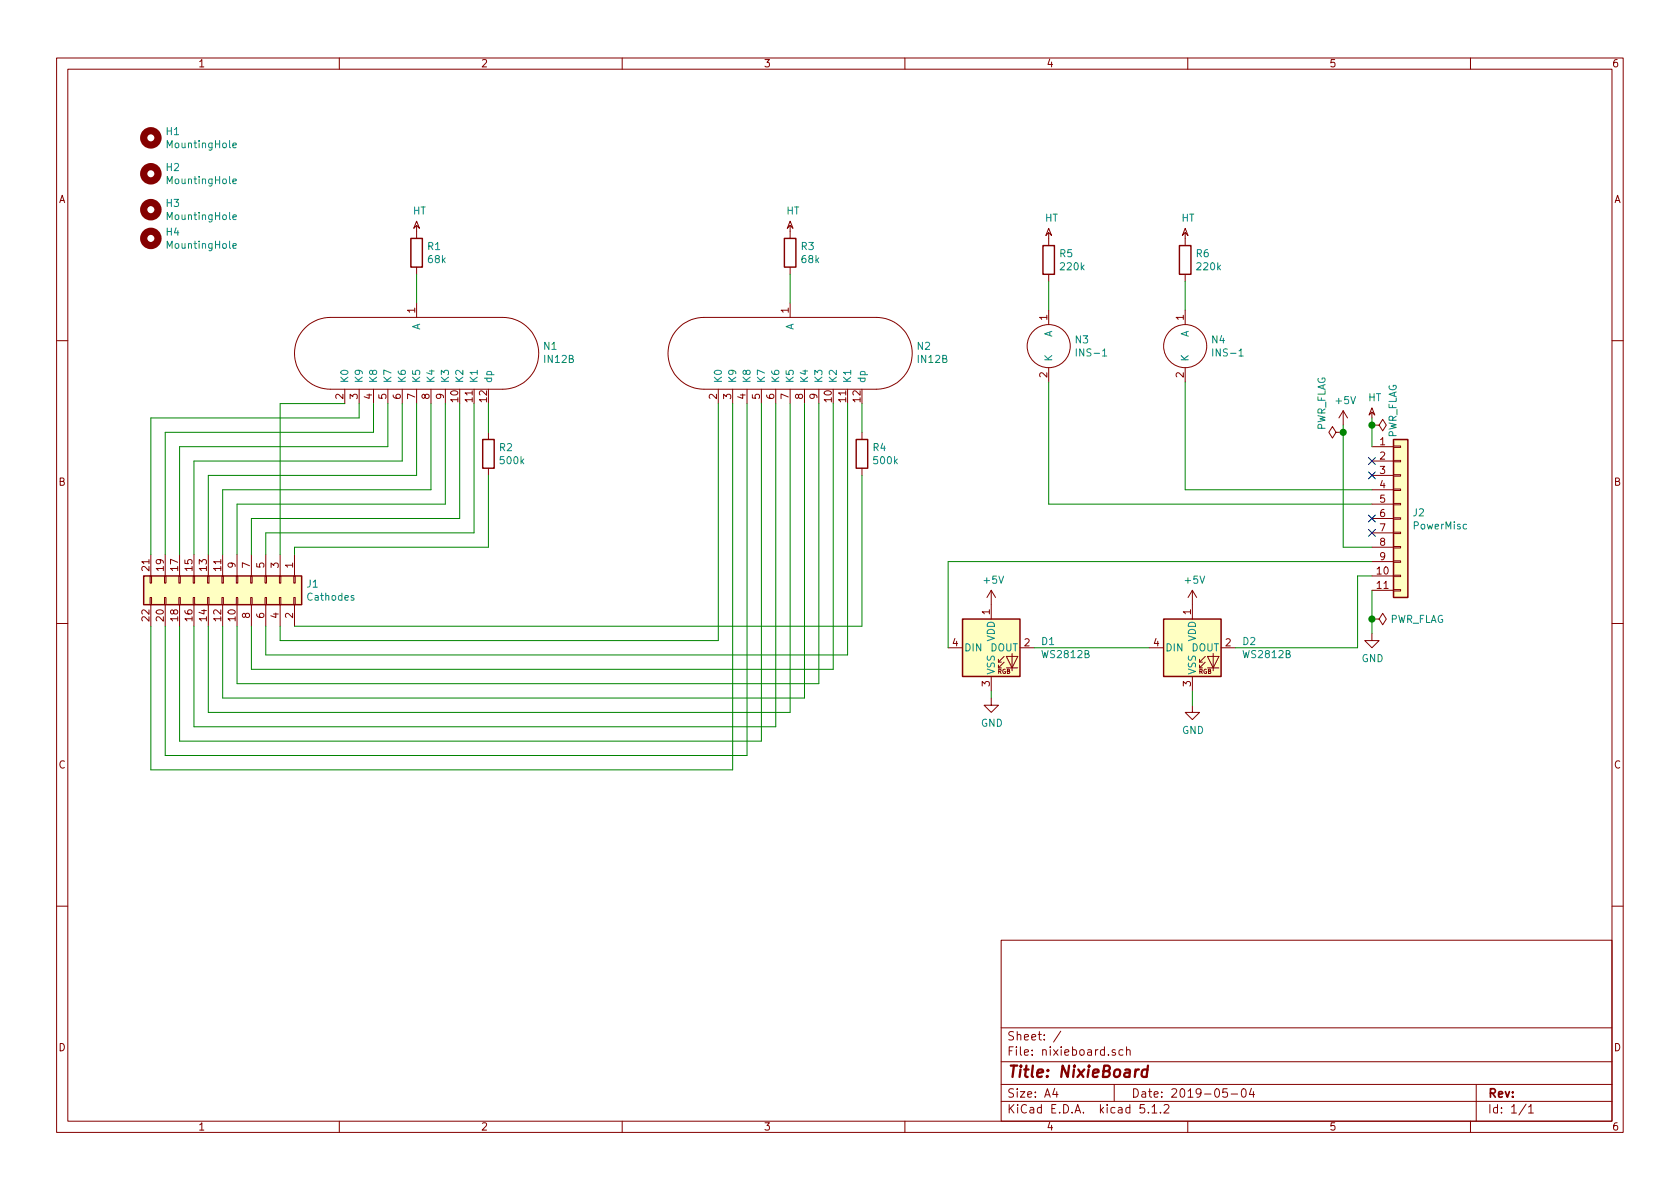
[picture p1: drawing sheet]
EESchema Schematic File Version 4
LIBS:nixieboard-cache
EELAYER 29 0
EELAYER END
$Descr A4 11693 8268
encoding utf-8
Sheet 1 1
Title "NixieBoard"
Date "2019-05-04"
Rev ""
Comp ""
Comment1 ""
Comment2 ""
Comment3 ""
Comment4 ""
$EndDescr
$Comp
L nixie:IN-12B N1
U 1 1
P 2900 2450
F 0 "N1" V 2946 1572 50  0000 R CNN
F 1 "IN12B" V 2855 1572 50  0000 R CNN
F 2 "nixie:in12b_pinsocket" H 3000 2350 50  0001 C CNN
F 3 "" H 3000 2350 50  0001 C CNN
	1    2900 2450
	0    -1   -1   0   
$EndComp
$Comp
L nixie:IN-12B N2
U 1 1
P 5500 2450
F 0 "N2" V 5546 1572 50  0000 R CNN
F 1 "IN12B" V 5455 1572 50  0000 R CNN
F 2 "nixie:in12b_pinsocket" H 5600 2350 50  0001 C CNN
F 3 "" H 5600 2350 50  0001 C CNN
	1    5500 2450
	0    -1   -1   0   
$EndComp
$Comp
L Device:R R1
U 1 1
P 2900 1750
F 0 "R1" H 2970 1796 50  0000 L CNN
F 1 "68k" H 2970 1705 50  0000 L CNN
F 2 "Resistor_SMD:R_0805_2012Metric_Pad1.15x1.40mm_HandSolder" V 2830 1750 50  0001 C CNN
F 3 "~" H 2900 1750 50  0001 C CNN
	1    2900 1750
	1    0    0    -1  
$EndComp
$Comp
L Device:R R3
U 1 1
P 5500 1750
F 0 "R3" H 5570 1796 50  0000 L CNN
F 1 "68k" H 5570 1705 50  0000 L CNN
F 2 "Resistor_SMD:R_0805_2012Metric_Pad1.15x1.40mm_HandSolder" V 5430 1750 50  0001 C CNN
F 3 "~" H 5500 1750 50  0001 C CNN
	1    5500 1750
	1    0    0    -1  
$EndComp
$Comp
L LED:WS2812B D2
U 1 1
P 8300 4500
F 0 "D2" H 8644 4546 50  0000 L CNN
F 1 "WS2812B" H 8644 4455 50  0000 L CNN
F 2 "LED_SMD:LED_WS2812B_PLCC4_5.0x5.0mm_P3.2mm" H 8350 4200 50  0001 L TNN
F 3 "https://cdn-shop.adafruit.com/datasheets/WS2812B.pdf" H 8400 4125 50  0001 L TNN
	1    8300 4500
	1    0    0    -1  
$EndComp
$Comp
L LED:WS2812B D1
U 1 1
P 6900 4500
F 0 "D1" H 7244 4546 50  0000 L CNN
F 1 "WS2812B" H 7244 4455 50  0000 L CNN
F 2 "LED_SMD:LED_WS2812B_PLCC4_5.0x5.0mm_P3.2mm" H 6950 4200 50  0001 L TNN
F 3 "https://cdn-shop.adafruit.com/datasheets/WS2812B.pdf" H 7000 4125 50  0001 L TNN
	1    6900 4500
	1    0    0    -1  
$EndComp
$Comp
L power:HT #PWR0101
U 1 1
P 2900 1600
F 0 "#PWR0101" H 2900 1720 50  0001 C CNN
F 1 "HT" H 2920 1743 50  0000 C CNN
F 2 "" H 2900 1600 50  0001 C CNN
F 3 "" H 2900 1600 50  0001 C CNN
	1    2900 1600
	1    0    0    -1  
$EndComp
$Comp
L power:HT #PWR0102
U 1 1
P 5500 1600
F 0 "#PWR0102" H 5500 1720 50  0001 C CNN
F 1 "HT" H 5520 1743 50  0000 C CNN
F 2 "" H 5500 1600 50  0001 C CNN
F 3 "" H 5500 1600 50  0001 C CNN
	1    5500 1600
	1    0    0    -1  
$EndComp
Wire Wire Line
	2900 1900 2900 2100
Wire Wire Line
	5500 1900 5500 2100
Wire Wire Line
	7200 4500 8000 4500
$Comp
L power:GND #PWR0103
U 1 1
P 8300 4900
F 0 "#PWR0103" H 8300 4650 50  0001 C CNN
F 1 "GND" H 8305 4727 50  0000 C CNN
F 2 "" H 8300 4900 50  0001 C CNN
F 3 "" H 8300 4900 50  0001 C CNN
	1    8300 4900
	1    0    0    -1  
$EndComp
$Comp
L power:GND #PWR0104
U 1 1
P 6900 4850
F 0 "#PWR0104" H 6900 4600 50  0001 C CNN
F 1 "GND" H 6905 4677 50  0000 C CNN
F 2 "" H 6900 4850 50  0001 C CNN
F 3 "" H 6900 4850 50  0001 C CNN
	1    6900 4850
	1    0    0    -1  
$EndComp
$Comp
L power:+5V #PWR0105
U 1 1
P 6900 4200
F 0 "#PWR0105" H 6900 4050 50  0001 C CNN
F 1 "+5V" H 6915 4373 50  0000 C CNN
F 2 "" H 6900 4200 50  0001 C CNN
F 3 "" H 6900 4200 50  0001 C CNN
	1    6900 4200
	1    0    0    -1  
$EndComp
$Comp
L power:+5V #PWR0106
U 1 1
P 8300 4200
F 0 "#PWR0106" H 8300 4050 50  0001 C CNN
F 1 "+5V" H 8315 4373 50  0000 C CNN
F 2 "" H 8300 4200 50  0001 C CNN
F 3 "" H 8300 4200 50  0001 C CNN
	1    8300 4200
	1    0    0    -1  
$EndComp
$Comp
L Device:R R5
U 1 1
P 7300 1800
F 0 "R5" H 7370 1846 50  0000 L CNN
F 1 "220k" H 7370 1755 50  0000 L CNN
F 2 "Resistor_SMD:R_0805_2012Metric_Pad1.15x1.40mm_HandSolder" V 7230 1800 50  0001 C CNN
F 3 "~" H 7300 1800 50  0001 C CNN
	1    7300 1800
	1    0    0    -1  
$EndComp
$Comp
L Device:R R6
U 1 1
P 8250 1800
F 0 "R6" H 8320 1846 50  0000 L CNN
F 1 "220k" H 8320 1755 50  0000 L CNN
F 2 "Resistor_SMD:R_0805_2012Metric_Pad1.15x1.40mm_HandSolder" V 8180 1800 50  0001 C CNN
F 3 "~" H 8250 1800 50  0001 C CNN
	1    8250 1800
	1    0    0    -1  
$EndComp
$Comp
L Device:R R4
U 1 1
P 6000 3150
F 0 "R4" H 6070 3196 50  0000 L CNN
F 1 "500k" H 6070 3105 50  0000 L CNN
F 2 "Resistor_SMD:R_0805_2012Metric_Pad1.15x1.40mm_HandSolder" V 5930 3150 50  0001 C CNN
F 3 "~" H 6000 3150 50  0001 C CNN
	1    6000 3150
	1    0    0    -1  
$EndComp
$Comp
L Device:R R2
U 1 1
P 3400 3150
F 0 "R2" H 3470 3196 50  0000 L CNN
F 1 "500k" H 3470 3105 50  0000 L CNN
F 2 "Resistor_SMD:R_0805_2012Metric_Pad1.15x1.40mm_HandSolder" V 3330 3150 50  0001 C CNN
F 3 "~" H 3400 3150 50  0001 C CNN
	1    3400 3150
	1    0    0    -1  
$EndComp
$Comp
L power:HT #PWR0107
U 1 1
P 7300 1650
F 0 "#PWR0107" H 7300 1770 50  0001 C CNN
F 1 "HT" H 7320 1793 50  0000 C CNN
F 2 "" H 7300 1650 50  0001 C CNN
F 3 "" H 7300 1650 50  0001 C CNN
	1    7300 1650
	1    0    0    -1  
$EndComp
$Comp
L power:HT #PWR0108
U 1 1
P 8250 1650
F 0 "#PWR0108" H 8250 1770 50  0001 C CNN
F 1 "HT" H 8270 1793 50  0000 C CNN
F 2 "" H 8250 1650 50  0001 C CNN
F 3 "" H 8250 1650 50  0001 C CNN
	1    8250 1650
	1    0    0    -1  
$EndComp
Wire Wire Line
	7300 1950 7300 2150
Wire Wire Line
	8250 1950 8250 2150
Wire Wire Line
	6000 3000 6000 2800
Wire Wire Line
	3400 3000 3400 2800
Wire Wire Line
	2400 2800 1950 2800
Wire Wire Line
	2500 2800 2500 2900
Wire Wire Line
	2500 2900 1050 2900
Wire Wire Line
	1150 3000 2600 3000
Wire Wire Line
	2600 3000 2600 2800
Wire Wire Line
	2700 2800 2700 3100
Wire Wire Line
	2700 3100 1250 3100
Wire Wire Line
	1350 3200 2800 3200
Wire Wire Line
	2800 3200 2800 2800
Wire Wire Line
	2900 2800 2900 3300
Wire Wire Line
	2900 3300 1450 3300
Wire Wire Line
	1550 3400 3000 3400
Wire Wire Line
	3000 3400 3000 2800
Wire Wire Line
	3100 2800 3100 3500
Wire Wire Line
	3100 3500 1650 3500
Wire Wire Line
	1750 3600 3200 3600
Wire Wire Line
	3200 3600 3200 2800
Wire Wire Line
	3300 2800 3300 3700
Wire Wire Line
	3300 3700 1850 3700
$Comp
L power:HT #PWR0109
U 1 1
P 9550 2900
F 0 "#PWR0109" H 9550 3020 50  0001 C CNN
F 1 "HT" H 9570 3043 50  0000 C CNN
F 2 "" H 9550 2900 50  0001 C CNN
F 3 "" H 9550 2900 50  0001 C CNN
	1    9550 2900
	1    0    0    -1  
$EndComp
$Comp
L power:GND #PWR0110
U 1 1
P 9550 4400
F 0 "#PWR0110" H 9550 4150 50  0001 C CNN
F 1 "GND" H 9555 4227 50  0000 C CNN
F 2 "" H 9550 4400 50  0001 C CNN
F 3 "" H 9550 4400 50  0001 C CNN
	1    9550 4400
	1    0    0    -1  
$EndComp
Wire Wire Line
	9550 4100 9550 4300
Wire Wire Line
	8600 4500 9450 4500
Wire Wire Line
	9450 4500 9450 4000
Wire Wire Line
	9450 4000 9550 4000
Wire Wire Line
	9550 3900 6600 3900
Wire Wire Line
	6600 3900 6600 4500
$Comp
L power:+5V #PWR0111
U 1 1
P 9350 2950
F 0 "#PWR0111" H 9350 2800 50  0001 C CNN
F 1 "+5V" H 9365 3123 50  0000 C CNN
F 2 "" H 9350 2950 50  0001 C CNN
F 3 "" H 9350 2950 50  0001 C CNN
	1    9350 2950
	1    0    0    -1  
$EndComp
Wire Wire Line
	8250 3400 9550 3400
Wire Wire Line
	7300 3500 9550 3500
Wire Wire Line
	9550 3800 9350 3800
$Comp
L Connector_Generic:Conn_02x11_Odd_Even J1
U 1 1
P 1550 4050
F 0 "J1" V 1554 4630 50  0000 L CNN
F 1 "Cathodes" V 1645 4630 50  0000 L CNN
F 2 "Connector_PinHeader_2.54mm:PinHeader_2x11_P2.54mm_Vertical" H 1550 4050 50  0001 C CNN
F 3 "~" H 1550 4050 50  0001 C CNN
	1    1550 4050
	0    1    1    0   
$EndComp
Wire Wire Line
	1050 2900 1050 3850
Wire Wire Line
	1150 3000 1150 3850
Wire Wire Line
	1250 3100 1250 3850
Wire Wire Line
	1350 3200 1350 3850
Wire Wire Line
	1450 3300 1450 3850
Wire Wire Line
	1550 3400 1550 3850
Wire Wire Line
	1650 3500 1650 3850
Wire Wire Line
	1750 3600 1750 3850
Wire Wire Line
	1850 3700 1850 3850
Wire Wire Line
	1950 2800 1950 3850
Wire Wire Line
	2050 3850 2050 3800
Wire Wire Line
	2050 3800 3400 3800
Wire Wire Line
	3400 3300 3400 3800
Wire Wire Line
	2050 4350 6000 4350
Wire Wire Line
	6000 3300 6000 4350
Wire Wire Line
	5000 4450 1950 4450
Wire Wire Line
	1950 4450 1950 4350
Wire Wire Line
	5000 2800 5000 4450
Wire Wire Line
	1850 4550 5900 4550
Wire Wire Line
	5900 4550 5900 2800
Wire Wire Line
	1850 4350 1850 4550
Wire Wire Line
	5800 2800 5800 4650
Wire Wire Line
	5800 4650 1750 4650
Wire Wire Line
	1750 4350 1750 4650
Wire Wire Line
	5700 2800 5700 4750
Wire Wire Line
	5700 4750 1650 4750
Wire Wire Line
	1650 4350 1650 4750
Wire Wire Line
	5600 2800 5600 4850
Wire Wire Line
	5600 4850 1550 4850
Wire Wire Line
	1550 4350 1550 4850
Wire Wire Line
	5500 2800 5500 4950
Wire Wire Line
	5500 4950 1450 4950
Wire Wire Line
	1450 4350 1450 4950
Wire Wire Line
	5400 2800 5400 5050
Wire Wire Line
	5400 5050 1350 5050
Wire Wire Line
	1350 4350 1350 5050
Wire Wire Line
	5300 2800 5300 5150
Wire Wire Line
	5300 5150 1250 5150
Wire Wire Line
	1250 4350 1250 5150
Wire Wire Line
	5200 2800 5200 5250
Wire Wire Line
	5200 5250 1150 5250
Wire Wire Line
	1150 4350 1150 5250
Wire Wire Line
	5100 2800 5100 5350
Wire Wire Line
	5100 5350 1050 5350
Wire Wire Line
	1050 4350 1050 5350
$Comp
L Connector_Generic:Conn_01x11 J2
U 1 1
P 9750 3600
F 0 "J2" H 9830 3642 50  0000 L CNN
F 1 "PowerMisc" H 9830 3551 50  0000 L CNN
F 2 "Connector_PinHeader_2.54mm:PinHeader_1x11_P2.54mm_Vertical" H 9750 3600 50  0001 C CNN
F 3 "~" H 9750 3600 50  0001 C CNN
	1    9750 3600
	1    0    0    -1  
$EndComp
Wire Wire Line
	8300 4900 8300 4800
Wire Wire Line
	6900 4850 6900 4800
$Comp
L power:PWR_FLAG #FLG0101
U 1 1
P 9550 2950
F 0 "#FLG0101" H 9550 3025 50  0001 C CNN
F 1 "PWR_FLAG" H 9450 3100 50  0000 C CNN
F 2 "" H 9550 2950 50  0001 C CNN
F 3 "~" H 9550 2950 50  0001 C CNN
	1    9550 2950
	0    1    1    0   
$EndComp
$Comp
L power:PWR_FLAG #FLG0102
U 1 1
P 9350 3000
F 0 "#FLG0102" H 9350 3075 50  0001 C CNN
F 1 "PWR_FLAG" H 9550 3150 50  0000 C CNN
F 2 "" H 9350 3000 50  0001 C CNN
F 3 "~" H 9350 3000 50  0001 C CNN
	1    9350 3000
	0    -1   -1   0   
$EndComp
$Comp
L power:PWR_FLAG #FLG0103
U 1 1
P 9550 4300
F 0 "#FLG0103" H 9550 4375 50  0001 C CNN
F 1 "PWR_FLAG" V 9550 4428 50  0000 L CNN
F 2 "" H 9550 4300 50  0001 C CNN
F 3 "~" H 9550 4300 50  0001 C CNN
	1    9550 4300
	0    1    1    0   
$EndComp
Connection ~ 9550 4300
Wire Wire Line
	9550 4300 9550 4400
Wire Wire Line
	9350 2950 9350 3000
Connection ~ 9350 3000
Wire Wire Line
	9350 3000 9350 3800
Connection ~ 9550 2950
Wire Wire Line
	9550 2950 9550 2900
Wire Wire Line
	9550 2950 9550 3100
NoConn ~ 9550 3200
NoConn ~ 9550 3300
NoConn ~ 9550 3600
NoConn ~ 9550 3700
$Comp
L nixie:INS-1 N3
U 1 1
P 7300 2400
F 0 "N3" H 7478 2446 50  0000 L CNN
F 1 "INS-1" H 7478 2355 50  0000 L CNN
F 2 "nixie:ins-1" H 7300 2400 50  0001 C CNN
F 3 "" H 7300 2400 50  0001 C CNN
	1    7300 2400
	1    0    0    -1  
$EndComp
$Comp
L nixie:INS-1 N4
U 1 1
P 8250 2400
F 0 "N4" H 8428 2446 50  0000 L CNN
F 1 "INS-1" H 8428 2355 50  0000 L CNN
F 2 "nixie:ins-1" H 8250 2400 50  0001 C CNN
F 3 "" H 8250 2400 50  0001 C CNN
	1    8250 2400
	1    0    0    -1  
$EndComp
Wire Wire Line
	8250 2650 8250 3400
Wire Wire Line
	7300 2650 7300 3500
$Comp
L Mechanical:MountingHole H1
U 1 1
P 1050 950
F 0 "H1" H 1150 996 50  0000 L CNN
F 1 "MountingHole" H 1150 905 50  0000 L CNN
F 2 "MountingHole:MountingHole_3.2mm_M3" H 1050 950 50  0001 C CNN
F 3 "~" H 1050 950 50  0001 C CNN
	1    1050 950 
	1    0    0    -1  
$EndComp
$Comp
L Mechanical:MountingHole H2
U 1 1
P 1050 1200
F 0 "H2" H 1150 1246 50  0000 L CNN
F 1 "MountingHole" H 1150 1155 50  0000 L CNN
F 2 "MountingHole:MountingHole_3.2mm_M3" H 1050 1200 50  0001 C CNN
F 3 "~" H 1050 1200 50  0001 C CNN
	1    1050 1200
	1    0    0    -1  
$EndComp
$Comp
L Mechanical:MountingHole H3
U 1 1
P 1050 1450
F 0 "H3" H 1150 1496 50  0000 L CNN
F 1 "MountingHole" H 1150 1405 50  0000 L CNN
F 2 "MountingHole:MountingHole_3.2mm_M3" H 1050 1450 50  0001 C CNN
F 3 "~" H 1050 1450 50  0001 C CNN
	1    1050 1450
	1    0    0    -1  
$EndComp
$Comp
L Mechanical:MountingHole H4
U 1 1
P 1050 1650
F 0 "H4" H 1150 1696 50  0000 L CNN
F 1 "MountingHole" H 1150 1605 50  0000 L CNN
F 2 "MountingHole:MountingHole_3.2mm_M3" H 1050 1650 50  0001 C CNN
F 3 "~" H 1050 1650 50  0001 C CNN
	1    1050 1650
	1    0    0    -1  
$EndComp
$EndSCHEMATC
